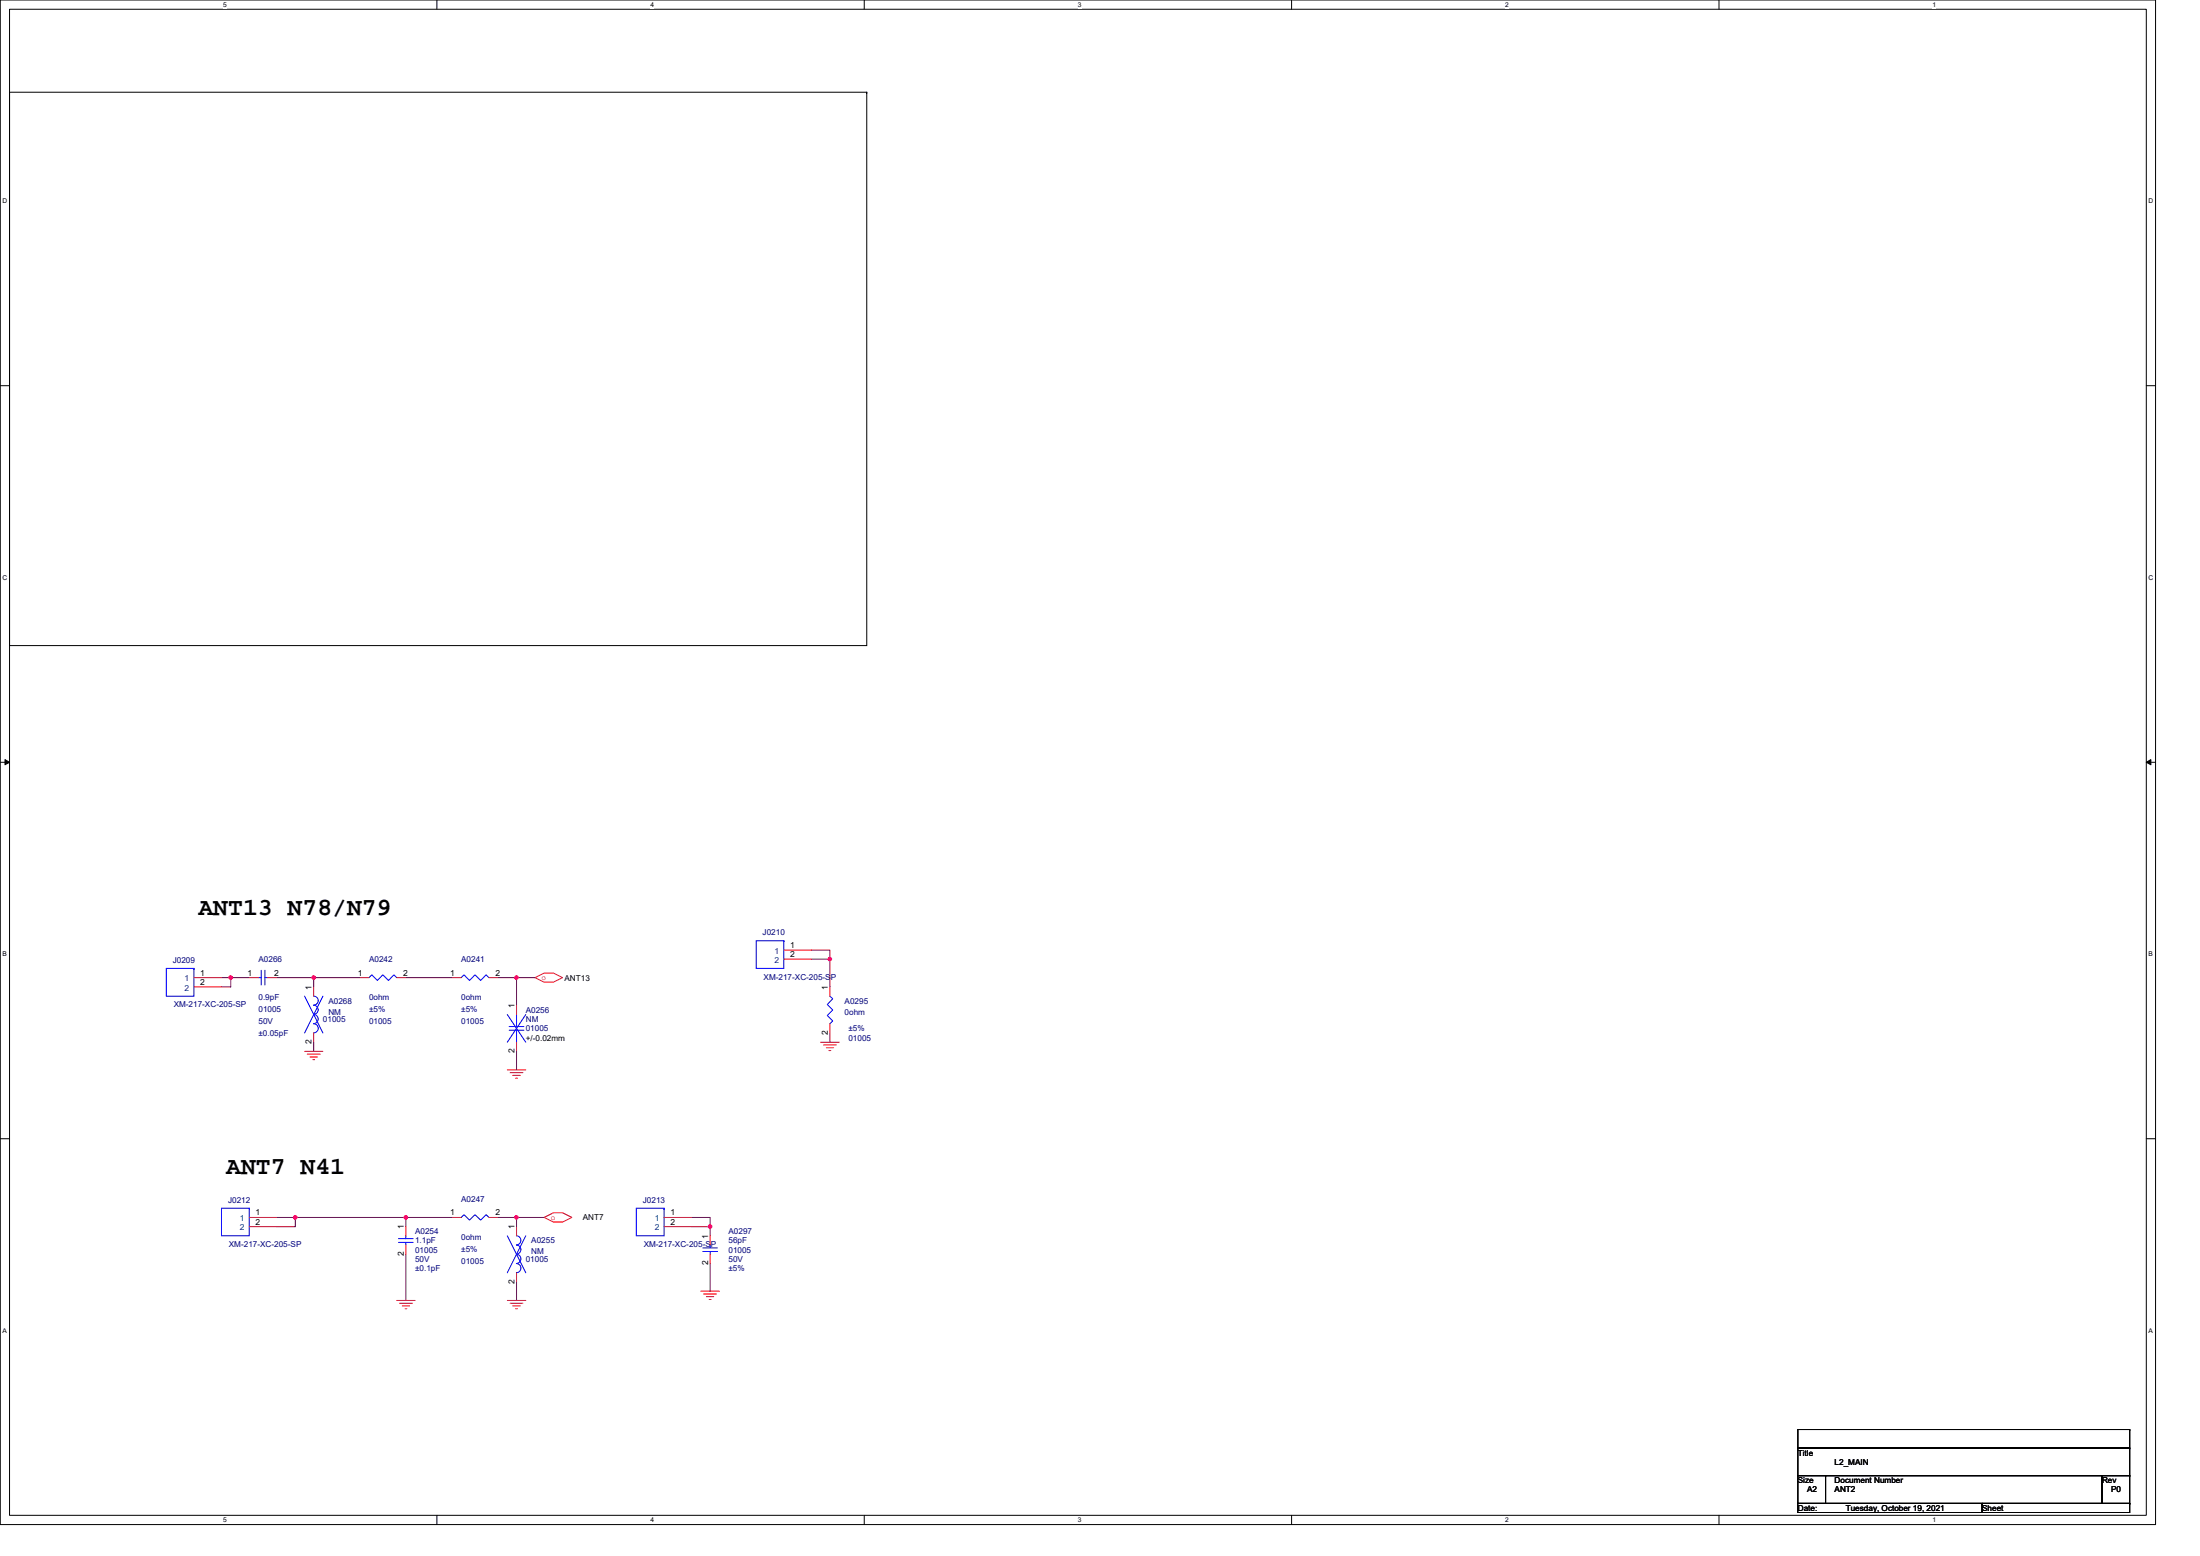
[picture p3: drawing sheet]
<svg xmlns="http://www.w3.org/2000/svg" width="297mm" height="210mm" viewBox="0 0 297 210" stroke-linecap="round" stroke-linejoin="round" font-family="sans-serif">
<path d="M0 0h291v205.7h-291zM1.3 1.2h288.5v203.3h-288.5z" fill="none" stroke="#000" stroke-width=".14"/>
<g fill="#fff">
<path d="M30.1 .1h.5v1h-.5z"/>
<path d="M30.1 204.6h.5v1h-.5z"/>
</g>
<path d="M59 0v1.2M59 204.5v1.2" fill="none" stroke="#000" stroke-width=".14"/>
<g fill="#fff">
<path d="M87.8 .1h.5v1h-.5z"/>
<path d="M87.8 204.6h.5v1h-.5z"/>
</g>
<path d="M116.7 0v1.2M116.7 204.5v1.2" fill="none" stroke="#000" stroke-width=".14"/>
<g fill="#fff">
<path d="M145.5 .1h.5v1h-.5z"/>
<path d="M145.5 204.6h.5v1h-.5z"/>
</g>
<path d="M174.4 0v1.2M174.4 204.5v1.2" fill="none" stroke="#000" stroke-width=".14"/>
<g fill="#fff">
<path d="M203.2 .1h.5v1h-.5z"/>
<path d="M203.2 204.6h.5v1h-.5z"/>
</g>
<path d="M232.1 0v1.2M232.1 204.5v1.2" fill="none" stroke="#000" stroke-width=".14"/>
<g fill="#fff">
<path d="M260.9 .1h.5v1h-.5z"/>
<path d="M260.9 204.6h.5v1h-.5z"/>
<path d="M.4 26.6h.6v1h-.6z"/>
<path d="M290.1 26.6h.6v1h-.6z"/>
<path d="M.4 77.4h.6v1h-.6z"/>
<path d="M290.1 77.4h.6v1h-.6z"/>
</g>
<path d="M0 52h1.3M289.8 52h1.2" fill="none" stroke="#000" stroke-width=".14"/>
<g fill="#fff">
<path d="M.4 128.3h.5v1h-.5z"/>
<path d="M290.1 128.3h.6v1h-.6z"/>
</g>
<path d="M0 102.9h1.3M289.8 102.9h1.2" fill="none" stroke="#000" stroke-width=".14"/>
<path d="M.7 102.5l.6 .4-.6 .3zM289.8 102.9l.6-.4v.7z" fill="#000" stroke="#000" stroke-width=".14"/>
<g fill="#fff">
<path d="M.4 179.1h.5v1h-.5z"/>
<path d="M290.1 179.1h.6v1h-.6z"/>
</g>
<g fill="none" stroke="#000" stroke-width=".14">
<path d="M1.3 12.4h115.7v74.7h-115.7zM117 12.4h.1M0 153.7h1.3M289.8 153.7h1.2M242.7 192.9h44.8v2.5h-44.8zM242.7 195.4h44.8v3.7h-44.8zM242.7 199.1h3.8v3.8h-3.8zM246.5 199.1h.1M246.5 199.1h37.3v3.8h-37.3zM283.8 199.1h.1M283.8 199.1h3.7v3.8h-3.7zM287.5 192.9h.1"/>
<path d="M287.5 195.4h.1M287.5 199.1h.1M242.7 202.9h24.9v1.2h-24.9zM267.6 202.9h.1M267.6 202.9h19.9v1.2h-19.9zM287.5 202.9h.1"/>
</g>
<g fill="none" stroke="#f00" stroke-width=".14">
<path d="M26.2 131.9h3.7M26.2 133.2h3.7M33.7 131.9h1.2M36.1 131.9h1.3M42.4 133.2v1.2M42.4 139.4v1.3M48.6 131.9h1.2M53.6 131.9h1.2M61 131.9h1.3M66 131.9h1.2M69.7 135.7v1.2M72.2 131.9l1.3-.6h1.2l1.3 .6-1.3 .6h-1.2z"/>
<path d="M105.8 128.2h3.8M105.8 129.4h3.8M112.1 133.2v1.2M112.1 138.2v1.2M41.1 141.9h2.5M41.5 142.3h1.7M41.9 142.6h1M42.2 143h.3M68.5 144.4h2.5M68.9 144.8h1.7M69.2 145.1h1M69.6 145.5h.3"/>
<path d="M69.7 140.7v1.2M110.8 140.7h2.5M111.2 141h1.7M111.6 141.4h1M111.9 141.8h.3M33.7 164.3h3.7M33.7 165.5h3.7M53.6 175.5h2.4M53.9 175.9h1.8M54.3 176.2h1M54.7 176.6h.2M54.8 165.5v1.3"/>
<path d="M54.8 168v1.3M61 164.3h1.3M66 164.3h1.2M68.5 175.5h2.5M68.9 175.9h1.7M69.2 176.2h1M69.6 176.6h.3M69.7 165.5v1.3M69.7 171.8v1.2M73.5 164.3l1.2-.6h1.3l1.2 .6-1.2 .6h-1.3zM89.7 164.3h3.7M89.7 165.5h3.7"/>
<path d="M94.6 174.2h2.5M95 174.6h1.7M95.4 175h1M95.8 175.4h.2M95.9 166.8v1.2M95.9 169.3v1.2"/>
</g>
<g fill="none" stroke="#00f" stroke-width=".14">
<path d="M22.5 130.7h3.7v3.7h-3.7zM26.2 130.7h.1M34.9 131.9h.4M35.3 130.9v2M35.8 130.9v2M35.8 131.9h.3M41.1 134.4l2.5 5M42.3 134.4a.6 .6 0 0 1 .7 .6 .6 .6 0 0 1-.7 .6M42.3 135.7a.61 .61 0 0 1 .7 .6 .61 .61 0 0 1-.7 .6M42.3 136.9a.61 .61 0 0 1 .7 .6 .61 .61 0 0 1-.7 .6M42.3 138.2a.61 .61 0 0 1 .7 .6 .61 .61 0 0 1-.7 .6M43.6 134.4l-2.5 5"/>
<path d="M49.8 131.9l.4-.3 .7 .7 .8-.7 .7 .7 .8-.7 .4 .3M62.3 131.9l.4-.3 .7 .7 .7-.7 .8 .7 .7-.7 .4 .3M68.5 136.9l2.5 3.8M68.7 138.5h2M68.7 139h2M69.7 136.9v1.6M69.7 139v1.7M71 136.9l-2.5 3.8M102.1 127h3.7v3.7h-3.7zM105.8 127h.1M112.1 134.4l.3 .4-.7 .8 .7 .7-.7 .7 .7 .8-.3 .4M29.9 163h3.8v3.8h-3.8z"/>
<path d="M33.7 163h.1M53.8 167.2h2M53.8 167.7h2M54.8 166.8v.4M54.8 167.7v.3M62.3 164.3l.4-.4 .7 .8 .7-.8 .8 .8 .7-.8 .4 .4M68.5 166.8l2.5 5M69.7 166.8a.61 .61 0 0 1 .6 .6 .61 .61 0 0 1-.6 .6M69.7 168a.61 .61 0 0 1 .6 .6 .61 .61 0 0 1-.6 .6M69.7 169.3a.61 .61 0 0 1 .6 .6 .61 .61 0 0 1-.6 .6M69.7 170.5a.61 .61 0 0 1 .6 .6 .61 .61 0 0 1-.6 .6M71 166.8l-2.5 5"/>
<path d="M85.9 163h3.8v3.8h-3.8zM89.7 163h.1M94.9 168.4h2M94.9 168.9h2M95.9 168v.4M95.9 168.9v.4"/>
</g>
<g fill="none" stroke="#800040" stroke-width=".14">
<path d="M29.9 131.9h1.3M31.2 131.9h2.5M31.2 131.9v1.3h-1.3M37.4 131.9h5M42.4 131.9h6.2M42.4 131.9v1.3M54.8 131.9h6.2M67.2 131.9h2.5M69.7 131.9v3.8M69.7 131.9h2.5M109.6 128.2h2.5v1.2M109.6 129.4h2.5"/>
<path d="M112.1 129.4v3.8M112.1 139.4v1.3M42.4 140.7v1.2M69.7 141.9v2.5M37.4 164.3h2.5M39.9 164.3v1.2h-2.5M39.9 164.3h14.9M54.8 164.3h6.2M54.8 164.3v1.2M54.8 169.3v6.2M67.2 164.3h2.5M69.7 164.3v1.2"/>
<path d="M69.7 173v2.5M69.7 164.3h3.8M93.4 164.3h2.5v1.2M93.4 165.5h2.5M95.9 165.5v1.3M95.9 170.5v3.7"/>
</g>
<g fill="#f0f" stroke="#f0f" stroke-width=".14">
<circle cx="31.1" cy="131.9" r=".24"/>
<circle cx="42.3" cy="131.9" r=".24"/>
<circle cx="69.7" cy="131.9" r=".24"/>
<circle cx="39.9" cy="164.3" r=".24"/>
<circle cx="112" cy="129.4" r=".24"/>
<circle cx="54.8" cy="164.3" r=".24"/>
<circle cx="69.7" cy="164.3" r=".24"/>
<circle cx="95.9" cy="165.5" r=".24"/>
</g>
<g font-size="3.3">
<text x="26.8" y="123.5">ANT13 N78/N79</text>
<text x="30.5" y="158.4">ANT7 N41</text>
</g>
<g font-size="1.1" fill="#000080">
<text x="23.3" y="130">J0209</text>
<text x="34.9" y="129.8">A0266</text>
<text x="49.8" y="129.8">A0242</text>
<text x="62.3" y="129.8">A0241</text>
<text x="103" y="126.2">J0210</text>
<text x="23.4" y="135.9">XM-217-XC-205-SP</text>
<text x="34.9" y="134.9">0.9pF</text>
<text x="34.9" y="136.6">01005</text>
<text x="43.6" y="137.9">01005</text>
<text x="44.3" y="135.4">A0268</text>
<text x="44.3" y="136.9">NM</text>
<text x="49.8" y="134.9">0ohm</text>
<text x="49.8" y="136.6">±5%</text>
<text x="62.3" y="134.9">0ohm</text>
<text x="62.3" y="136.6">±5%</text>
<text x="71" y="136.7">A0256</text>
<text x="71" y="137.9">NM</text>
<text x="103.1" y="132.2">XM-217-XC-205-SP</text>
<text x="114" y="135.4">A0295</text>
<text x="114" y="136.9">0ohm</text>
<text x="34.9" y="138.2">50V</text>
<text x="34.9" y="139.8">±0.05pF</text>
<text x="49.8" y="138.2">01005</text>
<text x="62.3" y="138.2">01005</text>
<text x="71" y="139.2">01005</text>
<text x="114.6" y="139.2">±5%</text>
<text x="114.6" y="140.4">01005</text>
<text x="30.8" y="162.3">J0212</text>
<text x="56" y="166.6">A0254</text>
<text x="56" y="167.8">1.1pF</text>
<text x="62.3" y="162.2">A0247</text>
<text x="62.3" y="167.3">0ohm</text>
<text x="71.7" y="167.8">A0255</text>
<text x="86.8" y="162.3">J0213</text>
<text x="98.4" y="166.6">A0297</text>
<text x="98.4" y="167.8">56pF</text>
<text x="30.9" y="168.3">XM-217-XC-205-SP</text>
<text x="56" y="169">01005</text>
<text x="56" y="170.3">50V</text>
<text x="56" y="171.5">±0.1pF</text>
<text x="62.3" y="168.9">±5%</text>
<text x="62.3" y="170.5">01005</text>
<text x="71" y="170.3">01005</text>
<text x="71.7" y="169.3">NM</text>
<text x="86.9" y="168.3">XM-217-XC-205-SP</text>
<text x="98.4" y="169">01005</text>
<text x="98.4" y="170.3">50V</text>
<text x="98.4" y="171.5">±5%</text>
</g>
<g font-size="1.1">
<text x="27" y="131.7">1</text>
<text x="33.4" y="131.7">1</text>
<text x="37" y="131.7">2</text>
<text x="48.3" y="131.7">1</text>
<text x="54.4" y="131.7">2</text>
<text x="60.8" y="131.7">1</text>
<text x="66.9" y="131.7">2</text>
<text x="106.7" y="127.9">1</text>
<text x="106.7" y="129.2">2</text>
<text x="27" y="132.9">2</text>
<text x="42.1" y="133.6" transform="rotate(-90 42.1 133.6)">1</text>
<text x="69.5" y="136" transform="rotate(-90 69.5 136)">1</text>
<text x="76.2" y="132.3">ANT13</text>
<text x="111.8" y="133.6" transform="rotate(-90 111.8 133.6)">1</text>
<text x="42.1" y="140.9" transform="rotate(-90 42.1 140.9)">2</text>
<text x="69.5" y="142.2" transform="rotate(-90 69.5 142.2)">2</text>
<text x="71" y="140.4">+/-0.02mm</text>
<text x="111.8" y="139.7" transform="rotate(-90 111.8 139.7)">2</text>
<text x="34.5" y="164">1</text>
<text x="34.5" y="165.3">2</text>
<text x="54.5" y="165.9" transform="rotate(-90 54.5 165.9)">1</text>
<text x="60.8" y="164">1</text>
<text x="66.9" y="164">2</text>
<text x="69.5" y="165.9" transform="rotate(-90 69.5 165.9)">1</text>
<text x="78.7" y="164.7">ANT7</text>
<text x="90.5" y="164">1</text>
<text x="90.5" y="165.3">2</text>
<text x="95.6" y="167.2" transform="rotate(-90 95.6 167.2)">1</text>
<text x="54.5" y="169.5" transform="rotate(-90 54.5 169.5)">2</text>
<text x="69.5" y="173.3" transform="rotate(-90 69.5 173.3)">2</text>
<text x="95.6" y="170.8" transform="rotate(-90 95.6 170.8)">2</text>
<text x="242.7" y="196.4">Title</text>
<text x="247.7" y="197.7">L2_MAIN</text>
<text x="242.7" y="200.2">Size</text>
<text x="242.7" y="203.9">Date:</text>
<text x="244" y="201.4">A2</text>
<text x="247.7" y="200.2">Document Number</text>
<text x="247.7" y="201.4">ANT2</text>
<text x="249.2" y="203.9">Tuesday, October 19, 2021</text>
<text x="267.6" y="203.9">Sheet</text>
<text x="283.8" y="200.2">Rev</text>
<text x="285" y="201.4">P0</text>
</g>
<g font-size="1.1" fill="#004080">
<text x="104.6" y="128.7">1</text>
<text x="104.6" y="129.9">2</text>
<text x="24.9" y="132.4">1</text>
<text x="24.9" y="133.7">2</text>
<text x="32.4" y="164.8">1</text>
<text x="32.4" y="166.1">2</text>
<text x="88.4" y="164.8">1</text>
<text x="88.4" y="166.1">2</text>
</g>
<g font-size="1.1" fill="#f00">
<text x="73.1" y="132.2">o</text>
<text x="74.4" y="164.6">o</text>
</g>
<g font-size=".9">
<text x="30.1" y="1">5</text>
<text x="87.8" y="1">4</text>
<text x="145.5" y="1">3</text>
<text x="203.2" y="1">2</text>
<text x="260.9" y="1">1</text>
<text x=".4" y="27.5">D</text>
<text x="290.1" y="27.5">D</text>
<text x=".4" y="78.3">C</text>
<text x="290.1" y="78.3">C</text>
<text x=".4" y="129.1">B</text>
<text x="290.1" y="129.1">B</text>
<text x=".4" y="179.9">A</text>
<text x="290.1" y="179.9">A</text>
<text x="30.1" y="205.4">5</text>
<text x="87.8" y="205.4">4</text>
<text x="145.5" y="205.4">3</text>
<text x="203.2" y="205.4">2</text>
<text x="260.9" y="205.4">1</text>
</g>
</svg>
